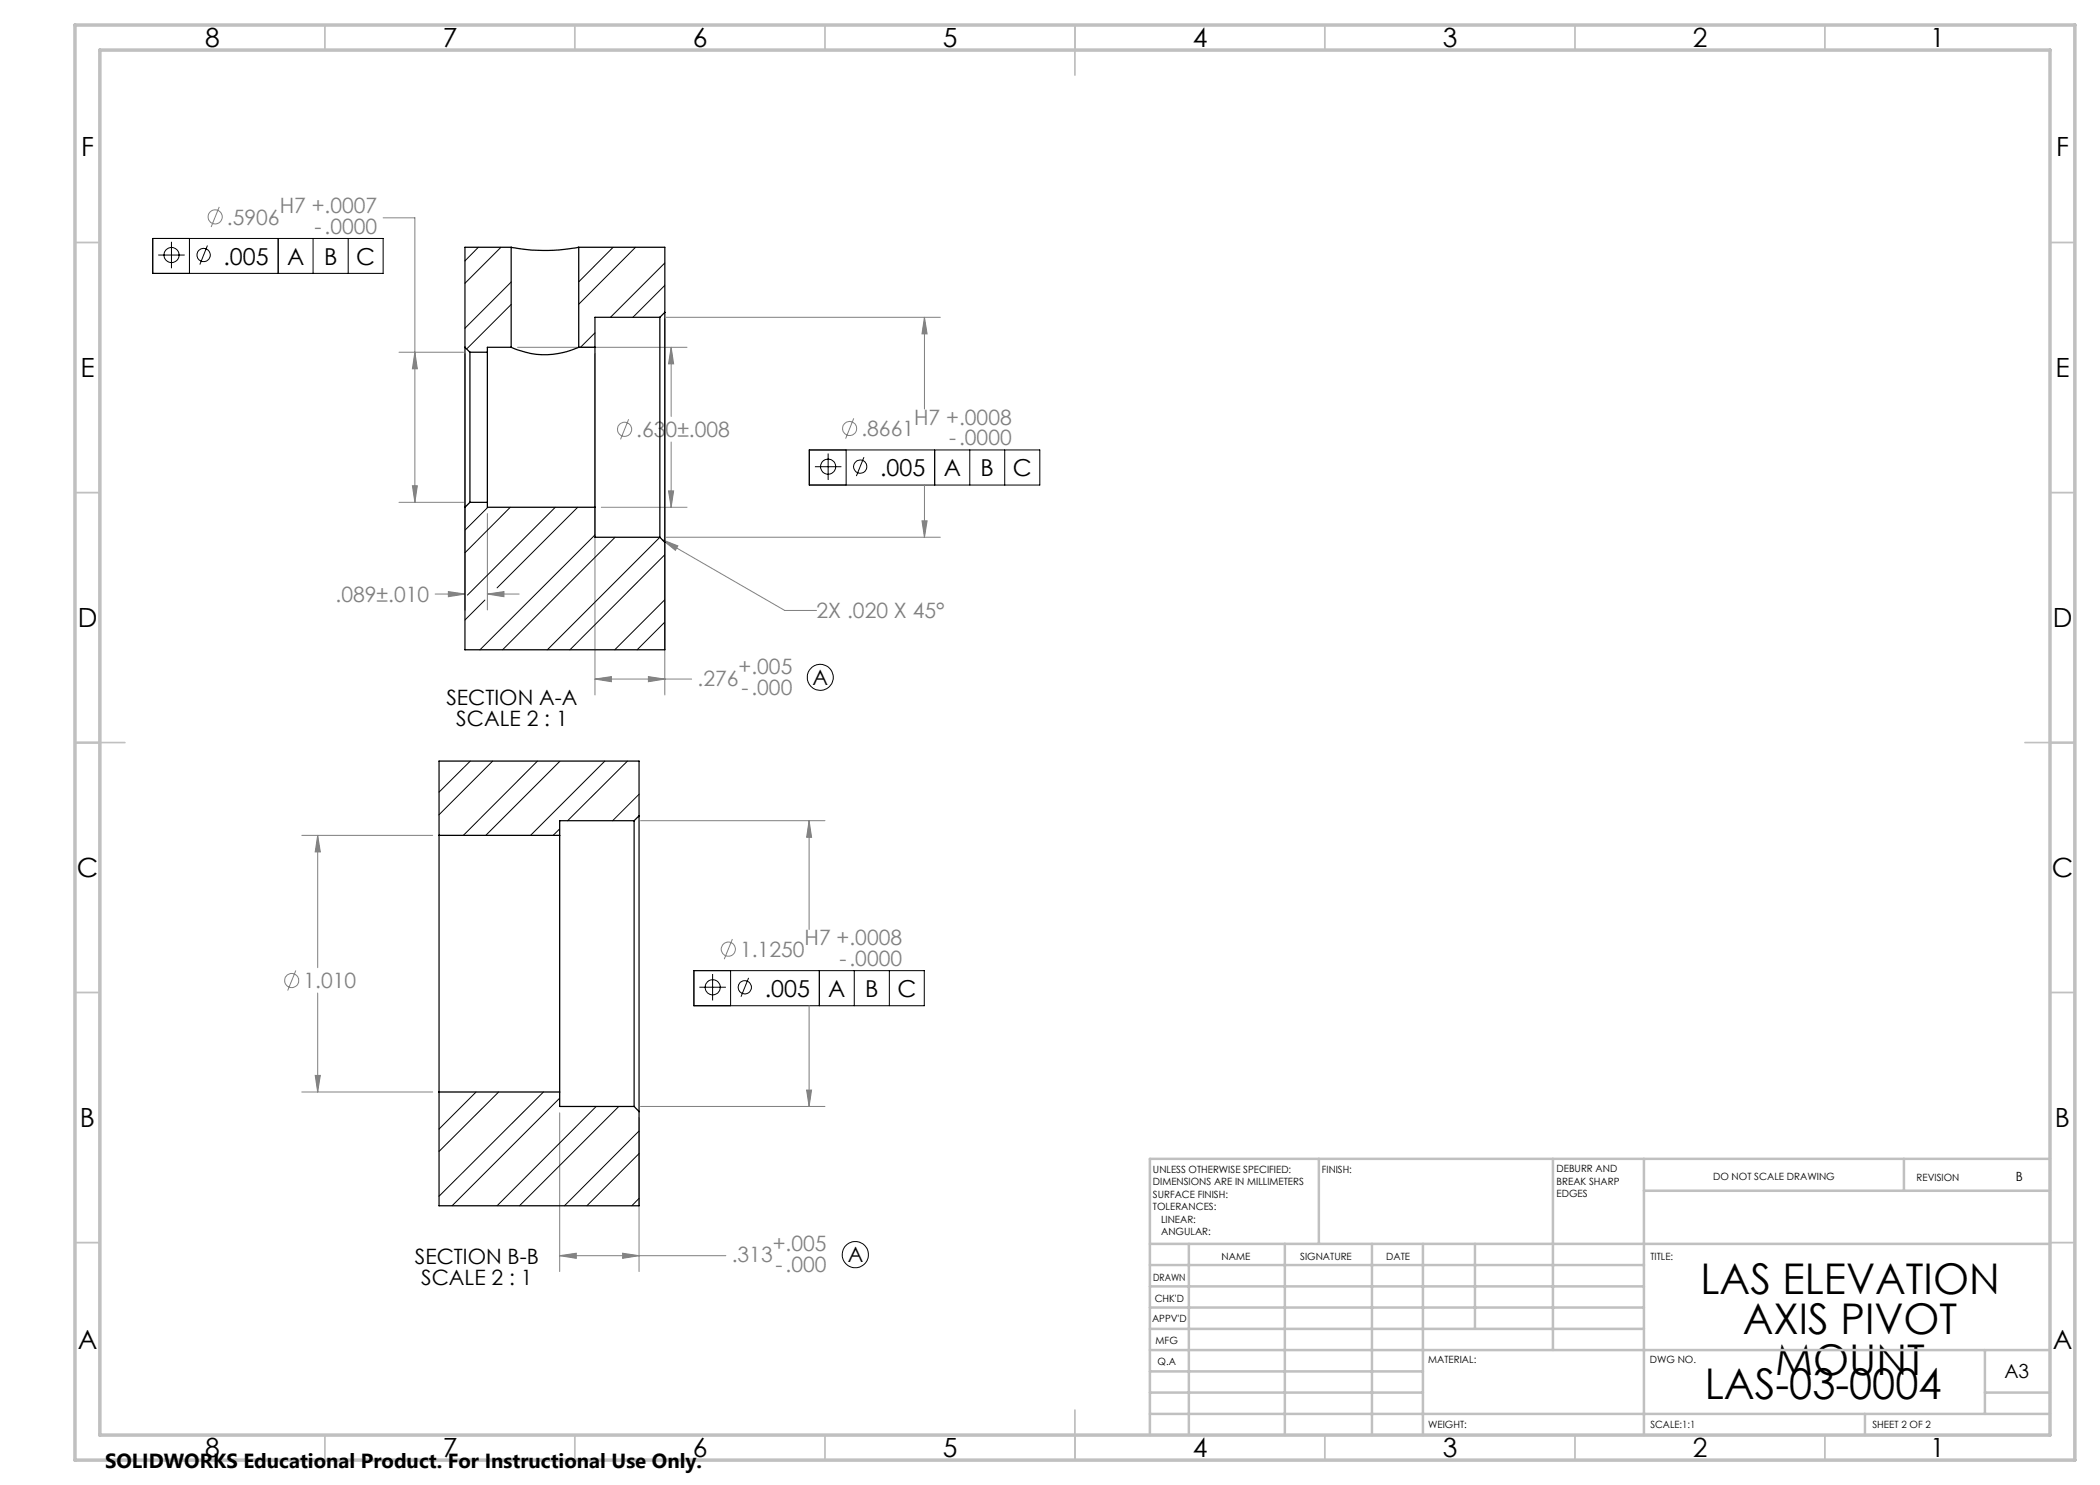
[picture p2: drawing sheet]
<svg xmlns="http://www.w3.org/2000/svg" width="420mm" height="297mm" viewBox="0 0 420 297" stroke-linecap="round" stroke-linejoin="round" font-family="sans-serif">
<g fill="none" stroke="#808080" stroke-width=".2">
<path d="M43.9 41.4l-1.7 4M76.6 43.6h6.4v56.9M79.8 70.4h12.9M83 70.4l.5 3.4h-1zM93 70.7v51.3M103.5 69.5h33.9M119 70.7v68.3M133 63.7v75.3M133.2 63.5h54.9M134.2 69.5v13.8M134.2 69.5l.5 3.3h-1zM184.9 63.5v18.3"/>
<path d="M184.9 63.5l.5 3.3h-1zM82.5 97.2h1l-.5 3.3zM125.7 83.9l-1.6 4M133.7 98.2h1l-.5 3.3zM134.2 88.4v13.1M170.7 83.7l-1.6 4M184.9 97v10.5M79.8 100.5h12.9M87 118.8h6M89.7 118.3l3.3 .5-3.3 .5zM97.5 102.7v19.3M97.5 118.8h6.3"/>
<path d="M97.5 118.8l3.3-.5v1zM120.3 101.5h17.1M132.5 107.9l24.5 14.2h6.3M132.5 107.9l3.1 1.3-.5 .9zM133.2 107.5h54.9M184.4 104.2h1l-.5 3.3zM119 135.8h19.3M119 135.8l3.3-.5v1zM129.7 135.3l3.3 .5-3.3 .5zM60.4 167.1h26.1M63.5 167.1v26.4M63.5 167.1l.6 3.3h-1.1z"/>
<path d="M128.1 164.1h36.9M161.8 164.1v21.8M161.8 164.1l.5 3.4h-1zM59.2 194.1l-1.7 4M63.5 198.6v19.8M146.5 187.8l-1.6 4M60.4 218.4h26.1M63 215.1h1.1l-.6 3.3zM161.3 218h1l-.5 3.3zM161.8 201.2v20.1M111.9 222.6v31.7M127.8 223.6v30.7"/>
<path d="M128.1 221.3h36.9M111.9 251.1h33.3M111.9 251.1l3.4-.5v1.1zM124.5 250.6l3.3 .5-3.3 .6z"/>
<circle cx="43" cy="43.4" r="1.42"/>
<circle cx="124.9" cy="85.9" r="1.41"/>
<circle cx="169.9" cy="85.7" r="1.41"/>
<circle cx="58.3" cy="196.1" r="1.41"/>
<circle cx="145.7" cy="189.8" r="1.41"/>
</g>
<g fill="none" stroke="#000" stroke-width=".2">
<path d="M30.6 47.7h46v7h-46zM31.6 51h5.3M34.3 48.4v5.3M37.9 47.7v7M41.5 49.1l-1.5 3.8M55.6 47.7v7M62.6 47.7v7M69.6 47.7v7M161.9 90h46.1v7h-46.1zM163 93.3h5.3M165.6 90.7v5.3M169.2 90v7"/>
<path d="M172.8 91.4l-1.5 3.8M186.9 90v7M194 90v7M200.9 90v7M138.8 194.1h46.1v7.1h-46.1zM139.9 197.4h5.3M142.5 194.8v5.3M146.1 194.1v7.1M149.7 195.6l-1.5 3.8M163.9 194.1v7.1M170.9 194.1v7.1M177.9 194.1v7.1"/>
<circle cx="34.3" cy="51" r="1.51"/>
<circle cx="40.7" cy="51" r="1.32"/>
<circle cx="165.6" cy="93.3" r="1.52"/>
<circle cx="172" cy="93.3" r="1.32"/>
<circle cx="164.1" cy="135.5" r="2.6"/>
<circle cx="142.5" cy="197.4" r="1.51"/>
<circle cx="149" cy="197.5" r="1.32"/>
<circle cx="171.1" cy="250.9" r="2.61"/>
</g>
<g fill="none" stroke="#c0c0c0" stroke-width=".35">
<path d="M65 5v5M115 5v5M165 5v5M215 5v10M265 5v5M315 5v5M365 5v5M15 48.5h5M410 48.5h5M15 98.5h5M410 98.5h5M15 148.5h10"/>
<path d="M405 148.5h10M15 198.5h5M410 198.5h5M15 248.5h5M410 248.5h5M65 287v5M115 287v5M165 287v5M215 282v10M265 287v5M315 287v5M365 287v5"/>
</g>
<g fill="none" stroke="#c0c0c0" stroke-width=".5">
<path d="M263.8 231.8v17M310.6 231.8v38.2M328.8 231.8v55.2M328.8 238.2h81.2M380.8 231.8v6.4M410 231.8h-180v55.2M230 248.8h180M230 257.3h98.8M230 253h98.8M237.8 248.8v38.2M257 248.8v38.2M274.4 248.8v38.2"/>
<path d="M284.6 248.8v38.2M295 248.8v17M230 265.8h98.8M230 261.5h98.8M230 278.5h54.6M230 274.3h54.6M230 270h180M397 278.5h13M397 270v12.8M230 282.8h180M373 282.8v4.2"/>
</g>
<path d="M15 5h400v287h-400zM20 10h390v277h-390z" fill="none" stroke="#c0c0c0" stroke-width=".7"/>
<path d="M83 70.4l.5 3.4h-1zM82.5 97.2h1l-.5 3.3zM134.2 69.5l.5 3.3h-1zM133.7 98.2h1l-.5 3.3zM184.9 63.5l.5 3.3h-1zM184.4 104.2h1l-.5 3.3zM119 135.8l3.3-.5v1zM129.7 135.3l3.3 .5-3.3 .5zM97.5 118.8l3.3-.5v1zM89.7 118.3l3.3 .5-3.3 .5zM132.5 107.9l3.1 1.3-.5 .9zM63.5 167.1l.6 3.3h-1.1zM63 215.1h1.1l-.6 3.3zM161.8 164.1l.5 3.4h-1zM161.3 218h1l-.5 3.3zM124.5 250.6l3.3 .5-3.3 .6zM111.9 251.1l3.4-.5v1.1z" fill="#808080"/>
<g fill="none" stroke="#000" stroke-width=".2">
<path d="M95.7 49.5l-2.7 2.7M100.2 49.5l-7.2 7.2M102.2 56.4l-9.2 9.2M122.6 49.5l-6.9 6.9M127.1 49.5l-11.4 11.4M133 52.6l-10.9 10.9M133 57.1l-6.4 6.4M102.2 60.9l-8.9 8.9M119 66.6l-2.9 2.9M97.6 101.5l-4.6 4.5M102.1 101.5l-9.1 9.1M111.1 101.5l-17.6 17.5"/>
<path d="M115.5 101.5l-16.1 16.1M119 107l-23 23M123 107.5l-22.5 22.5M132 107.5l-22.5 22.5M133 119.9l-10.1 10.1M133 110.9l-19 19.1M97 120l-4 4M133 124.4l-5.6 5.6M94.1 152.2l-6.3 6.2M98.5 152.2l-10.7 10.7M107.5 152.2l-14.8 14.9M112 152.2l-14.8 14.9"/>
<path d="M121 152.2l-14.9 14.9M125.5 152.2l-12 11.9M127.8 158.9l-5.3 5.2M111.9 165.8l-1.3 1.3M95.2 218.4l-7.4 7.4M99.7 218.4l-11.9 11.9M108.7 218.4l-20.9 20.9M111.9 219.6l-21.5 21.6M119.2 221.3l-19.8 19.9M123.8 221.3l-19.9 19.9M127.8 226.2l-14.9 15M127.8 239.7l-1.4 1.5"/>
<path d="M127.8 230.7l-10.4 10.5"/>
</g>
<g fill="none" stroke="#000" stroke-width=".25">
<path d="M102.2 49.5a36.1 36.1 0 0 0 13.5 0M102.2 49.5v20M102.2 49.5h-9.2v20M115.7 49.5v20M115.7 49.5h17.3v13M93 69.5v32M93 69.5l1 .9M94 70.4v30.1M94 70.4h3.5M97.5 70.4v30.1M102.2 69.5a16.1 16.1 0 0 0 13.5 0M102.2 69.5h-4.7v.9"/>
<path d="M115.7 69.5h3.3M119 69.5v32M132 63.5v44M132 63.5h-13v6M133 62.5v46M133 62.5l-1 1M93 101.5v28.5h40v-21.5M94 100.5h3.5M94 100.5l-1 1M97.5 100.5v1h21.5M119 101.5v6h13M132 107.5l1 1"/>
<path d="M87.8 167.1v51.3M87.8 167.1h24.1M111.9 167.1v51.3M126.8 164.1v57.2M126.8 164.1h-14.9v3M127.8 163.2v59.1M127.8 163.2v-11h-40v14.9M127.8 163.2l-1 .9M87.8 218.4v22.8h40v-18.9M87.8 218.4h24.1M111.9 218.4v2.9h14.9M126.8 221.3l1 1"/>
</g>
<g font-size="8.5">
<text x="340.1" y="258.8">LAS ELEVATION</text>
<text x="348.6" y="266.9">AXIS PIVOT</text>
<text x="355" y="275">MOUNT</text>
<text x="340.9" y="279.7">LAS-03-0004</text>
</g>
<g font-size="5.3">
<text x="41" y="9.5">8</text>
<text x="88.5" y="9.5">7</text>
<text x="138.5" y="9.5">6</text>
<text x="188.5" y="9.5">5</text>
<text x="238.5" y="9.5">4</text>
<text x="288.5" y="9.5">3</text>
<text x="338.5" y="9.5">2</text>
<text x="386" y="9.5">1</text>
<text x="16.2" y="31.2">F</text>
<text x="411.2" y="31.2">F</text>
<text x="16.1" y="75.5">E</text>
<text x="411.1" y="75.5">E</text>
<text x="15.5" y="125.5">D</text>
<text x="410.5" y="125.5">D</text>
<text x="15.4" y="175.5">C</text>
<text x="410.4" y="175.5">C</text>
<text x="16" y="225.5">B</text>
<text x="411" y="225.5">B</text>
<text x="15.5" y="269.7">A</text>
<text x="410.5" y="269.7">A</text>
<text x="41" y="291.5">8</text>
<text x="88.5" y="291.5">7</text>
<text x="138.5" y="291.5">6</text>
<text x="188.5" y="291.5">5</text>
<text x="238.5" y="291.5">4</text>
<text x="288.5" y="291.5">3</text>
<text x="338.5" y="291.5">2</text>
<text x="386" y="291.5">1</text>
</g>
<g font-size="4.7">
<text x="44.7" y="52.9">.005</text>
<text x="57.4" y="52.9">A</text>
<text x="64.8" y="52.9">B</text>
<text x="71.2" y="52.9">C</text>
<text x="176" y="95.3">.005</text>
<text x="188.7" y="95.3">A</text>
<text x="196.1" y="95.3">B</text>
<text x="202.6" y="95.3">C</text>
<text x="152.9" y="199.4">.005</text>
<text x="165.7" y="199.4">A</text>
<text x="173" y="199.4">B</text>
<text x="179.5" y="199.4">C</text>
</g>
<g font-size="4.2" fill="#808080">
<text x="45.4" y="44.9">.5906</text>
<text x="55.9" y="42.6">H7 +.0007</text>
<text x="62.9" y="46.7">-.0000</text>
<text x="127.3" y="87.4">.630±.008</text>
<text x="172.3" y="87.2">.8661</text>
<text x="182.8" y="85">H7 +.0008</text>
<text x="189.8" y="89.1">-.0000</text>
<text x="67.1" y="120.4">.089±.010</text>
<text x="163.3" y="123.7">2X .020 X 45°</text>
<text x="139.5" y="137.2">.276</text>
<text x="147.7" y="134.9">+.005</text>
<text x="148.3" y="139">-.000</text>
<text x="148" y="191.4">1.1250</text>
<text x="160.9" y="189.1">H7 +.0008</text>
<text x="60.7" y="197.6">1.010</text>
<text x="167.9" y="193.2">-.0000</text>
<text x="154.6" y="250.2">+.005</text>
<text x="146.3" y="252.5">.313</text>
<text x="155.1" y="254.3">-.000</text>
</g>
<g font-size="4.2">
<text x="162.5" y="136.9">A</text>
<text x="89.3" y="141">SECTION A-A</text>
<text x="91.3" y="145.2">SCALE 2 : 1</text>
<text x="83" y="252.8">SECTION B-B</text>
<text x="84.2" y="257">SCALE 2 : 1</text>
<text x="169.6" y="252.5">A</text>
</g>
<text font-size="4.1" x="21" y="293.7">SOLIDWORKS Educational Product. For Instructional Use Only.</text>
<text font-size="3.9" x="400.9" y="275.5">A3</text>
<text font-size="2.5" x="403.2" y="236.1">B</text>
<g font-size="2">
<text x="230.6" y="234.6">UNLESS OTHERWISE SPECIFIED:</text>
<text x="230.6" y="237.1">DIMENSIONS ARE IN MILLIMETERS</text>
<text x="230.6" y="239.6">SURFACE FINISH:</text>
<text x="264.4" y="234.6">FINISH:</text>
<text x="311.3" y="234.5">DEBURR AND</text>
<text x="311.3" y="237">BREAK SHARP</text>
<text x="311.3" y="239.5">EDGES</text>
<text x="342.6" y="236">DO NOT SCALE DRAWING</text>
<text x="383.3" y="236.2">REVISION</text>
<text x="230.6" y="242.1">TOLERANCES:</text>
<text x="232.2" y="244.6">LINEAR:</text>
<text x="232.2" y="247.1">ANGULAR:</text>
<text x="244.3" y="252">NAME</text>
<text x="260" y="251.9">SIGNATURE</text>
<text x="277.2" y="251.9">DATE</text>
<text x="330.1" y="251.9">TITLE:</text>
<text x="230.6" y="256.1">DRAWN</text>
<text x="230.9" y="260.3">CHK'D</text>
<text x="230.4" y="264.4">APPV'D</text>
<text x="231.1" y="268.8">MFG</text>
<text x="231.5" y="273">Q.A</text>
<text x="285.6" y="272.5">MATERIAL:</text>
<text x="330" y="272.5">DWG NO.</text>
<text x="285.6" y="285.5">WEIGHT:</text>
<text x="330.1" y="285.6">SCALE:1:1</text>
<text x="374.5" y="285.6">SHEET 2 OF 2</text>
</g>
</svg>
